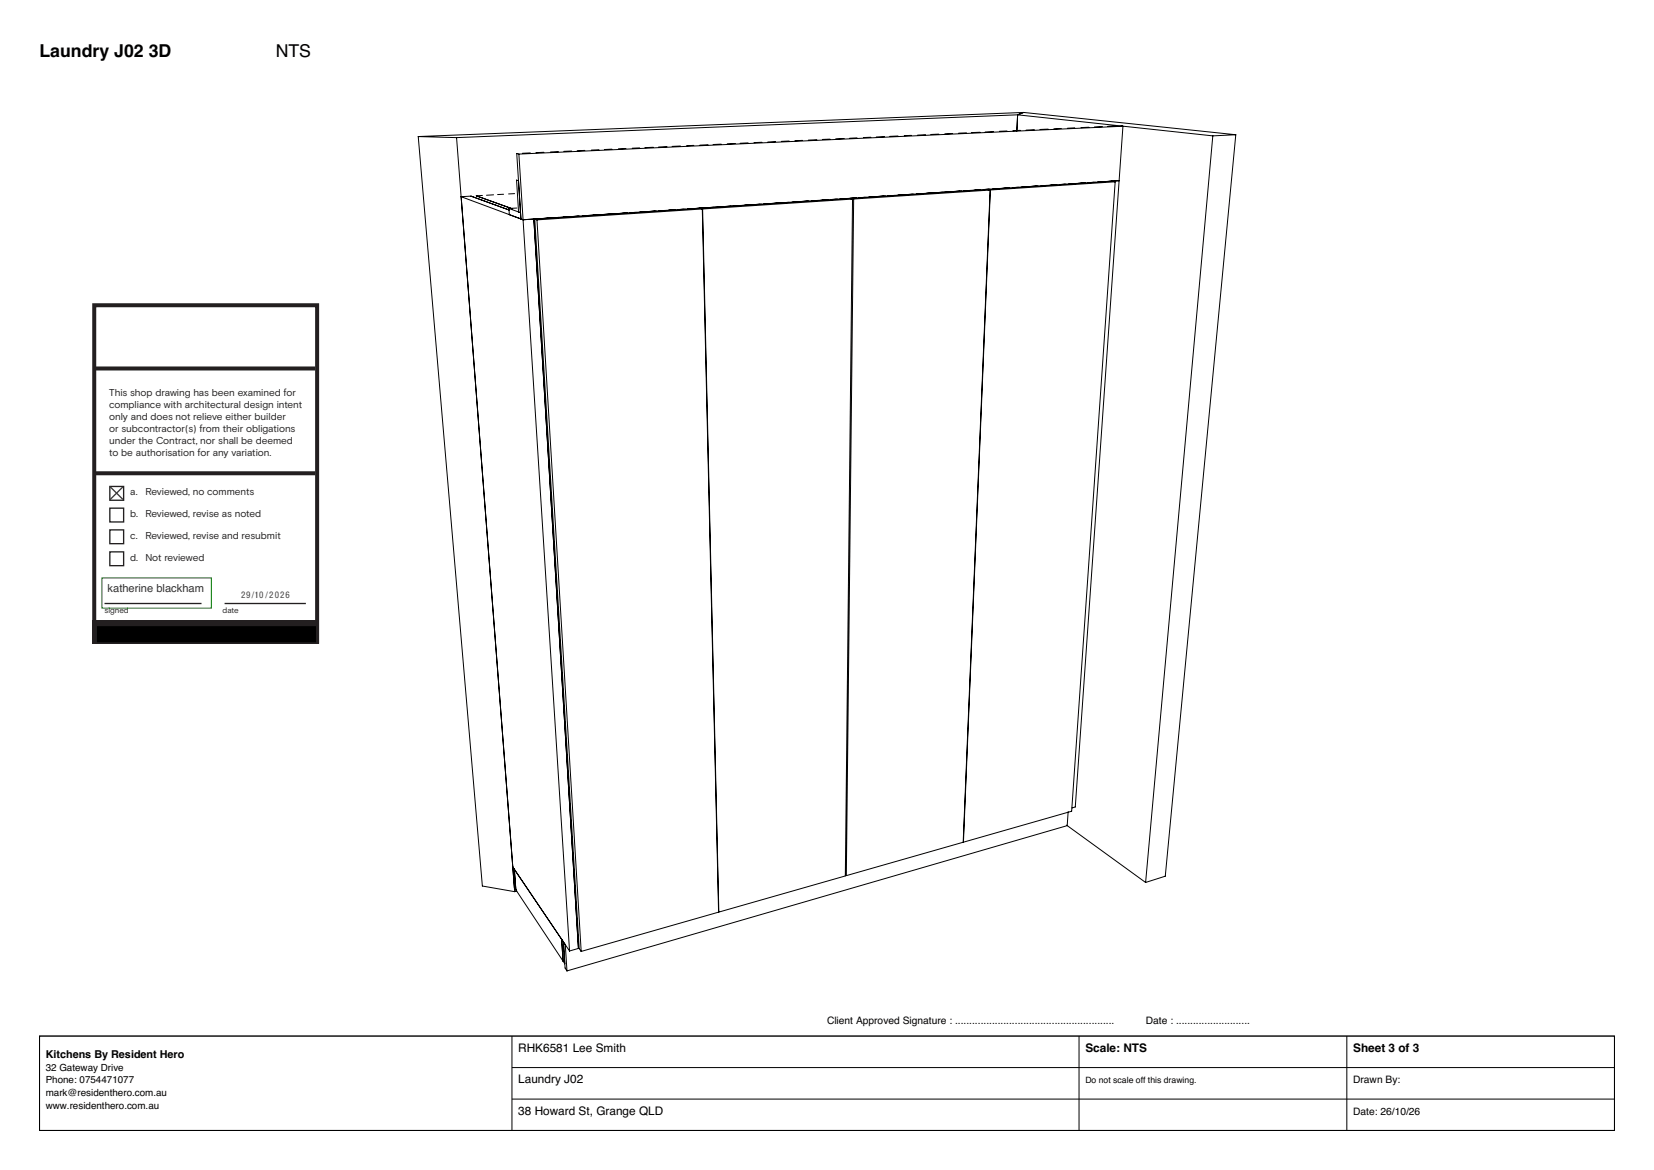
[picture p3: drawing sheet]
<svg xmlns="http://www.w3.org/2000/svg" width="420mm" height="297mm" viewBox="0 0 420 297" stroke-linecap="round" stroke-linejoin="round" font-family="sans-serif">
<g fill="none" stroke="#000" stroke-width=".25">
<path d="M106.2 34.7l16.3 190.2 8.2 1.4M106.2 34.7l9.7 .2M115.9 34.9l14.8 191.4M131.8 39.1l-.6-.1 1.1 16.6M131.8 39.1l1 16.7M134.7 38.8l-2 .1M138.1 38.7l-2 .1M141.8 38.5l-2 .1M145.2 38.3l-2 .1M148.5 38.2l-1.9 .1M152.1 38l-1.9 .1M155.4 37.9l-1.9 .1"/>
<path d="M158.9 37.7l-1.9 .1M162.4 37.5l-1.8 .1M165.9 37.4l-2.1 .1M169.4 37.2l-2.2 .1M172.8 37.1l-2.1 .1M176.2 36.9l-1.8 .1M179.8 36.7l-2.1 .1M183.1 36.6l-2 .1M186.7 36.4l-2 .1M190 36.3l-2 .1M193.5 36.1l-2 .1M196.9 36h-1.9"/>
<path d="M200.4 35.8l-2 .1M203.8 35.6l-1.9 .1M207.4 35.5l-2.1 .1M210.8 35.3l-1.9 .1M214.3 35.2l-2.1 .1M217.6 35l-1.8 .1M221.1 34.8l-1.8 .1M224.6 34.7l-2.1 .1M228 34.5l-2 .1M231.4 34.4h-1.8M235 34.2l-2 .1M238.4 34l-2 .1"/>
<path d="M241.9 33.9l-2 .1M245.4 33.7l-2 .1M248.9 33.6l-2.2 .1M252.3 33.4l-2.1 .1M255.7 33.3h-1.9M258.4 29.1l-142.5 5.8M258.4 29.1l-.2 4.2M258.4 29.1l49.6 5.4M259.1 33.1l-1.9 .1M259.9 28.5l-153.7 6.2M259.9 28.5l-1.5 .6M259.9 28.5l53.9 5.7"/>
<path d="M262.6 32.9l-2 .1M266.2 32.8l-2.1 .1M269.5 32.6l-1.9 .1M272.9 32.5l-1.8 .1M276.5 32.3l-2 .1M279.9 32.1l-2 .1M283.3 32l-2 .1M284.7 32h.4M285.1 32l-.9 13.9M285.1 32l-153.3 7.1M308 34.5l-17.1 189.5M313.8 34.2l-17.9 188.2-5 1.6"/>
<path d="M313.8 34.2l-5.8 .3M122.5 49.6l-1.6 .1 9.2 3.3M125.3 49.5l-1.8 .1M127.9 49.3l-1.5 .1M129.2 52.9l.1 1.6 3 1.1M129.2 52.9l3 1.1M129.4 53.4l-9.8-3.6-2.5 .1 15.7 5.9M130.7 49.2h-1.6M131.2 52.8l-2 .1M131.7 45.9l-.5-.2 .5 8.1 .5 .2M132.2 54l.1 1.6M132.3 55.6l.5 .2"/>
<path d="M132.8 55.8l11.8 185.6M135.6 55.6l11.3 185.2-2.3 .6M135.8 55.6l11.3 185.2 .5 .7M135.8 55.6l.6 .2M136.4 55.8l41.9-2.8 4.2 178.5-34.9 10M136.4 55.8l11.2 185.7M137.5 55.5l-1.7 .1M144.3 55l-1.3 .1M146.9 54.9l-1.6 .1M149.6 54.7l-1.5 .1M156.5 54.2l-3.8 .3M158.9 54.1l-1.4 .1"/>
<path d="M161.7 53.9l-1.4 .1M164.3 53.7l-1.6 .2M166.6 53.6l-1.3 .1M169 53.4l-1.4 .1M171.5 53.3l-1.6 .1M174 53.1l-1.6 .1M176.3 53h-1.4M177.2 52.9l1.2 .1M178.7 52.8l-1 .1M185.6 52.3l-1.4 .1M188.2 52.2l-1.7 .1M190.5 52l-1.4 .1"/>
<path d="M193 51.8l-1.6 .2M195.3 51.7l-1.4 .1M200.5 51.4l-1.4 .1M203.1 51.2l-2 .1M205.1 51l-1.5 .1M205.4 51l-1.4 .1M207.6 50.9l-1.6 .1M207.9 50.9l-1.6 .1M210 50.7l-1.6 .1M210.2 50.7l-1.3 .1M212.4 50.6l-1.5 .1M212.8 50.6l-1.6 .1"/>
<path d="M214.5 50.4l-1.3 .1M215 50.4l-1.3 .1M215.9 50.4l.6 .1M216.5 50.5l-38.1 2.5M216.5 50.5l-1.8 171.9-32.2 9.1-4.1-178.5M217.5 50.3l-1.5 .1 .8 .1M219.6 50.1l-1.6 .1M226.7 49.6l-1.2 .1M231.7 49.3l-3.7 .2M232 49.3l-1.4 .1M234.4 49.2h-1.4M237 49l-1.7 .1"/>
<path d="M241.7 48.7l-1.4 .1M244.2 48.5l-1.4 .1M246.5 48.4l-1.4 .1M249 48.2l-1.4 .1M249.9 48.1l1.5 .1M251.4 48l-.7 .1 .8 .1M251.4 48.2l-34.6 2.3M251.4 48.2l-6.8 165.6-29.7 8.5 1.9-171.8M253.9 47.9l-1.5 .1M255.8 47.7l-1.4 .1M258.4 47.6h-1.2M258.8 47.5l-1.5 .1"/>
<path d="M260.9 47.4l-1.6 .1M261.2 47.4l-1.5 .1M263.2 47.2l-1.4 .1M263.6 47.2l-1.4 .1M265.7 47.1l-1.4 .1M266 47.1l-1.4 .1M268.2 46.9l-1.6 .1M268.4 46.9l-1.5 .1M270.5 46.8h-1.4M270.7 46.8l-1.4 .1M272.9 46.6l-1.6 .1M273.3 46.6l-1.4 .1"/>
<path d="M275.4 46.4l-1.6 .1M275.6 46.4l-1.4 .1M277.8 46.3l-1.6 .1M278.2 46.3l-1.7 .1M280.2 46.1l-1.5 .1M280.5 46.1l-1.4 .1M282.3 46l.9 .1M282.3 46l-1 .1M283.2 46.1l-31.7 2.1M283.2 46.1l-11.1 159.8-27.5 7.9 6.9-165.6M284.2 45.9l-151.4 9.9M284.2 45.9l-11.2 158.9-.8 .3"/>
<path d="M284.2 45.9l-2.6 .2M270.8 209.5l20.1 14.5M271.2 206.1l-.2 3.5-127 36.9M130.2 220.1l14.4 21.3M130.2 220.1l.4 5.2 12.4 18.7M130.2 220.1l.4 .6 .4 5.2M131.2 226.2l-.5 .1M143.1 239.1l.4 6.6 .5 .8M143.1 239.1l.4 .7 .5 6.7M143.1 239.1l-.5-.7 .4 5.6M143 244l.4 .7"/>
</g>
<path d="M10 263h400v24h-400z" fill="#fff" stroke="#000" stroke-width=".35"/>
<path d="M130 263v24M130 271h280M130 279h280M274 263v24M342 263v24" fill="none" stroke="#000" stroke-width=".25"/>
<path d="M23.9 77.5h56.6v85.4h-56.6zM24.4 93.5h55.7M24.4 120.1h55.7" fill="none" stroke="#231f20" stroke-width="1" stroke-linecap="butt"/>
<path d="M23.4 157.5h57.6v5.9h-57.6z" fill="#231f20"/>
<path d="M26.5 153.2h24.7M57 153.2h20.7" fill="none" stroke="#231f20" stroke-width=".34"/>
<g fill="#231f20">
<path d="M42.6 84.2h.4v.4a.99 .99 0 0 1 1.1-.5 .99 .99 0 0 1 .8 .9v1.9h-.5v-1.8a.73 .73 0 0 0-.8-.6 .73 .73 0 0 0-.6 .9v1.5h-.4z"/>
<path d="M50.7 83.4h.5v.8h.6v.3h-.6v1.9l.6 .1v.4l-.7-.1-.4-.4v-1.9h-.4v-.3h.4z"/>
<path d="M56.9 83.4h.4v.8h.6v.3h-.6v1.9l.6 .1v.4l-.7-.1-.3-.4v-1.9h-.5v-.3h.5z"/>
<path d="M64.9 83.4h.5v.8h.6v.3h-.6v1.9l.6 .1v.4l-.7-.1-.4-.4v-1.9h-.4v-.3h.4z"/>
<path d="M48.9 83.4h.5v.8h.6v.3h-.6v1.9l.6 .1v.4l-.7-.1-.3-.4-.1-1.9h-.4v-.3h.4z"/>
<path d="M45.8 84.5a1.31 1.31 0 0 1 1.6-.3 1.31 1.31 0 0 1 .7 1.4h-2.2a.94 .94 0 0 0 .7 .9 .94 .94 0 0 0 1.1-.5l.3 .1a1.39 1.39 0 0 1-2.1 .5 1.39 1.39 0 0 1-.1-2.1zM46.2 84.7l-.3 .5h1.7a.86 .86 0 0 0-.5-.7 .86 .86 0 0 0-.9 .2z"/>
</g>
<path d="M52.6 83.4v3.5" fill="none" stroke="#231f20" stroke-width=".43"/>
<g fill="#231f20">
<path d="M61.7 84.2h.4v.4a.99 .99 0 0 1 1.1-.5 .99 .99 0 0 1 .8 .9v1.9h-.5v-1.8a.73 .73 0 0 0-.8-.6 .73 .73 0 0 0-.6 .9v1.5h-.4z"/>
<path d="M66.5 84.2h.4v.4l.5-.4 .6-.1v.4h-.5l-.5 .5-.1 1.9h-.4z"/>
<path d="M29.1 81.2a4.6 4.6 0 0 1 4.4 1.2 3.8 3.8 0 0 1 .8 2.3v5.1h-5.2z"/>
<path d="M34.6 81.2h5.1v4.2h-5.1z"/>
<path d="M34.6 85.7h5.1v4.1a4.5 4.5 0 0 1-4.3-1.1 4.1 4.1 0 0 1-.8-3z"/>
<path d="M53.8 84.5a1.31 1.31 0 0 1 1.6-.3 1.31 1.31 0 0 1 .7 1.4h-2.2a.94 .94 0 0 0 .7 .9 .94 .94 0 0 0 1.1-.5l.3 .1a1.39 1.39 0 0 1-2.1 .5 1.39 1.39 0 0 1-.1-2.1zM54.2 84.7l-.3 .5h1.7a.86 .86 0 0 0-.5-.7 .86 .86 0 0 0-.9 .2z"/>
<path d="M58.2 85.5a1.45 1.45 0 0 1 2.9 0 1.45 1.45 0 0 1-2.9 0zM58.7 85.5a1.01 1.01 0 0 0 2 0 1.01 1.01 0 0 0-2 0z"/>
<path d="M68.4 83.4h.4v.4h-.4zM68.4 84.1h.4v2.8h-.4z"/>
<path d="M69.6 83.4h.4v1.2a1.3 1.3 0 0 1 1.8-.3 1.3 1.3 0 0 1 .4 1.8 1.2 1.2 0 0 1-1 .8 1.2 1.2 0 0 1-1.2-.5v.5h-.4zM70 85.5a1 1 0 0 0 2 0 1 1 0 0 0-2 0z"/>
<path d="M73.1 84.5a1.31 1.31 0 0 1 1.5-.3 1.31 1.31 0 0 1 .8 1.4h-2.3a.94 .94 0 0 0 .8 .9 .94 .94 0 0 0 1.1-.5l.3 .1a1.39 1.39 0 0 1-2.1 .5 1.39 1.39 0 0 1-.1-2.1zM73.5 84.7l-.4 .5h1.8a.86 .86 0 0 0-.5-.7 .86 .86 0 0 0-.9 .2z"/>
</g>
<path d="M27.9 123.5h3.5v3.5h-3.5zM27.9 129h3.5v3.5h-3.5zM27.9 134.5h3.5v3.5h-3.5zM27.9 140.1h3.5v3.5h-3.5z" fill="none" stroke="#231f20" stroke-width=".34"/>
<path d="M28 123.6l3.2 3.2M31.2 123.6l-3.2 3.1" fill="none" stroke="#3d3935" stroke-width=".34"/>
<path d="M25.6 79.4h52v11.5h-52z" fill="#fff" stroke="#fff" stroke-width=".35"/>
<path d="M24.8 159.1h55.3v3.8h-55.3z" fill="#000" stroke="#000" stroke-width=".35"/>
<path d="M25.9 146.7h27.8v7.7h-27.8z" fill="none" stroke="#008000" stroke-width=".25"/>
<g font-size="4.5">
<text x="10" y="14.4">Laundry J02 3D</text>
<text x="70" y="14.4">NTS</text>
</g>
<g font-size="3">
<text x="131.6" y="267">RHK6581 Lee Smith</text>
<text x="275.6" y="267">Scale: NTS</text>
<text x="343.6" y="267">Sheet 3 of 3</text>
<text x="131.6" y="275">Laundry J02</text>
<text x="131.6" y="283">38 Howard St, Grange QLD</text>
</g>
<text font-size="2.8" fill="#323232" x="27.3" y="150.3">katherine blackham</text>
<text font-size="2.7" x="11.6" y="268.6">Kitchens By Resident Hero</text>
<g font-size="2.6">
<text x="210" y="260">Client Approved Signature : ........................................................</text>
<text x="291" y="260">Date : ..........................</text>
<text x="343.6" y="275">Drawn By:</text>
<text x="343.6" y="283">Date: 26/10/26</text>
</g>
<g font-size="2.5" fill="#231f20">
<text x="27.7" y="100.4">This shop drawing has been examined for</text>
<text x="27.7" y="103.5">compliance with architectural design intent</text>
<text x="27.7" y="106.5">only and does not relieve either builder</text>
<text x="27.7" y="109.6">or subcontractor(s) from their obligations</text>
<text x="27.7" y="112.6">under the Contract, nor shall be deemed</text>
<text x="27.7" y="115.7">to be authorisation for any variation.</text>
<text x="33.1" y="125.8">a.</text>
<text x="36.9" y="125.8">Reviewed, no comments</text>
<text x="33.1" y="131.3">b.</text>
<text x="36.9" y="131.3">Reviewed, revise as noted</text>
<text x="33.1" y="136.8">c.</text>
<text x="36.9" y="136.8">Reviewed, revise and resubmit</text>
<text x="33.1" y="142.4">d.</text>
<text x="36.9" y="142.4">Not reviewed</text>
</g>
<g font-size="2.5">
<text x="11.6" y="271.8">32 Gateway Drive</text>
<text x="11.6" y="275">Phone: 0754471077</text>
<text x="11.6" y="278.2">mark@residenthero.com.au</text>
<text x="11.6" y="281.4">www.residenthero.com.au</text>
</g>
<text font-size="2.2" fill="#3d3935" x="61.2" y="151.9">29/10 /2026</text>
<text font-size="2.2" x="275.6" y="275">Do not scale off this drawing.</text>
<g font-size="2" fill="#231f20">
<text x="26.5" y="155.6">signed</text>
<text x="56.5" y="155.6">date</text>
</g>
</svg>
